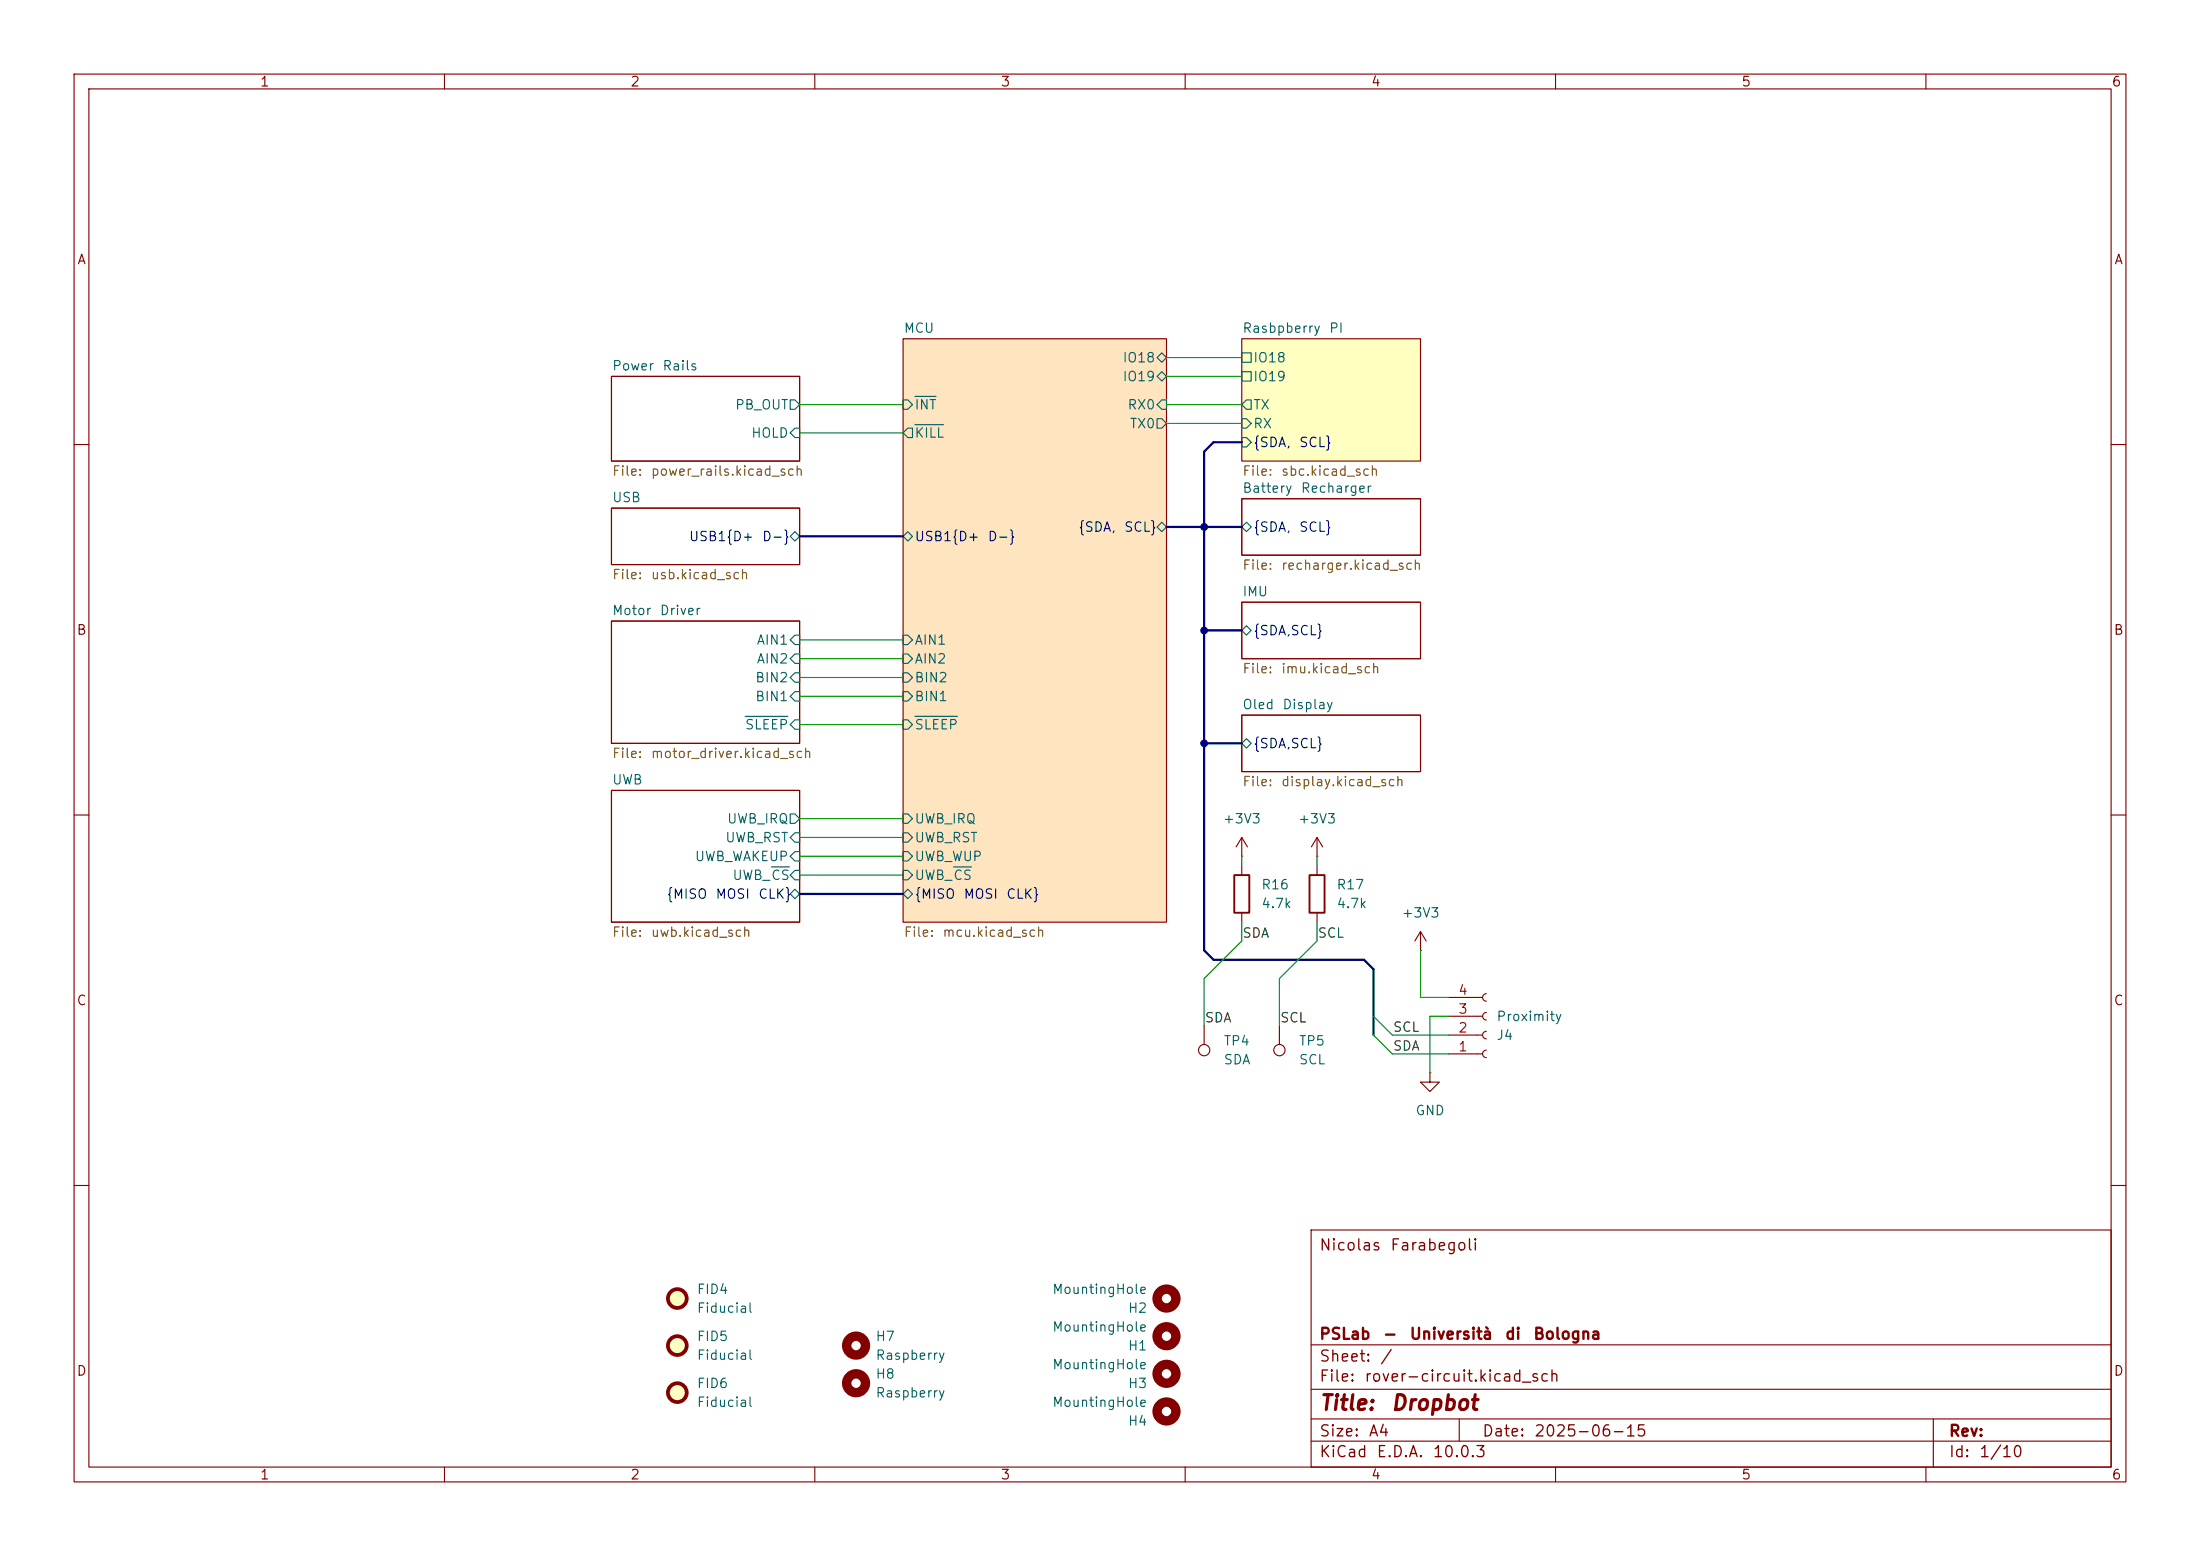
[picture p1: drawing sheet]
<svg xmlns="http://www.w3.org/2000/svg" width="297mm" height="210mm" viewBox="0 0 297 210" stroke-linecap="round" stroke-linejoin="round" font-family="sans-serif">
<g fill="none" stroke="#840000" stroke-width=".15">
<path d="M10 10h277v190h-277zM12 12h273v186h-273zM60 10v2M110 10v2M160 10v2M210 10v2M260 10v2M82.5 50.8h25.4v11.4h-25.4zM121.9 45.7h35.6v78.8h-35.6zM167.6 45.7h24.2v16.5h-24.2zM10 60h2M82.5 68.6h25.4v7.6h-25.4z"/>
<path d="M167.6 67.3h24.2v7.6h-24.2zM285 60h2M82.5 83.8h25.4v16.5h-25.4zM167.6 81.3h24.2v7.6h-24.2zM167.6 96.5h24.2v7.6h-24.2zM10 110h2M82.5 106.7h25.4v17.8h-25.4zM167.6 115.6h.1M167.6 113v2.6M167.6 116.8v1.3M167.6 113l-.7 1.3M167.6 113l.8 1.3"/>
<path d="M177.8 115.6h.1M177.8 113l-.8 1.3M177.8 113l.8 1.3M177.8 113v2.6M177.8 116.8v1.3M285 110h2M162.6 138.4v2.6M167.6 123.2v1.3M172.7 138.4v2.6M177.8 123.2v1.3M191.8 128.3h.1M191.8 125.7l-.8 1.3"/>
<path d="M191.8 125.7l.7 1.3M191.8 125.7v2.6M195.6 139.7h4.6M195.6 137.2h4.6M195.6 134.6h4.6M200.7 139.2a.51 .51 0 0 0-.5 .5 .51 .51 0 0 0 .5 .5M200.7 136.7a.51 .51 0 0 0-.5 .5 .51 .51 0 0 0 .5 .5M200.7 134.1a.51 .51 0 0 0-.5 .5 .51 .51 0 0 0 .5 .5M193 144.8v1.3h1.3l-1.3 1.2-1.2-1.2h1.2M193 144.8h.1M195.6 142.2h4.6M200.7 141.7a.51 .51 0 0 0-.5 .5 .51 .51 0 0 0 .5 .5"/>
<path d="M10 160h2M177 166h108v32h-108zM285 160h2M60 198v2M110 198v2M160 198v2M177 194.5h108M177 191.5h108M177 187.5h108M177 181.5h108M197 191.5v3M210 198v2"/>
<path d="M260 198v2M261 191.5v6.5"/>
<circle cx="162.6" cy="141.7" r=".76"/>
<circle cx="172.7" cy="141.7" r=".76"/>
</g>
<g fill="#ffffc2" stroke="#ffffc2" stroke-width=".14">
<path d="M167.6 45.7h24.2v16.5h-24.2z"/>
<circle cx="91.4" cy="175.3" r="1.27"/>
<circle cx="91.4" cy="181.6" r="1.27"/>
<circle cx="91.4" cy="188" r="1.27"/>
</g>
<path d="M121.9 45.7h35.6v78.8h-35.6z" fill="#ffe5bf" stroke="#ffe5bf" stroke-width=".14"/>
<g fill="none" stroke="#006464" stroke-width=".15">
<path d="M106.7 54h.6l.6 .6-.6 .6h-.6zM107.3 57.8h.6v1.3h-.6l-.6-.7zM121.9 54h.7l.6 .6-.6 .6h-.7zM122.6 57.8h.6v1.3h-.6l-.7-.7zM123.5 53.5h2.9M123.5 57.3h3.9M156.2 56.5h.6l.7 .7-.7 .6h-.6zM156.2 48.3l.6-.7 .7 .7-.7 .6zM156.2 50.8l.6-.6 .7 .6-.7 .6zM156.8 54h.7v1.2h-.7l-.6-.6zM167.6 56.5h.7l.6 .7-.6 .6h-.7zM167.6 59.1h.7l.6 .6-.6 .6h-.7z"/>
<path d="M167.6 47.6h1.3v1.3h-1.3zM167.6 50.2h1.3v1.2h-1.3zM168.3 54h.6v1.2h-.6l-.7-.6zM107.3 71.8l.6 .6-.6 .6-.6-.6zM122.6 71.8l.6 .6-.6 .6-.7-.6zM156.2 71.1l.6-.6 .7 .6-.7 .7zM167.6 71.1l.7-.6 .6 .6-.6 .7zM100.6 96.7h5.8M107.3 97.2h.6v1.2h-.6l-.6-.6zM107.3 85.7h.6v1.3h-.6l-.6-.6zM107.3 88.3h.6v1.2h-.6l-.6-.6zM107.3 90.8h.6v1.3h-.6l-.6-.7z"/>
<path d="M107.3 93.3h.6v1.3h-.6l-.6-.6zM121.9 85.7h.7l.6 .7-.6 .6h-.7zM121.9 88.3h.7l.6 .6-.6 .6h-.7zM121.9 93.3h.7l.6 .7-.6 .6h-.7zM121.9 90.8h.7l.6 .6-.6 .7h-.7zM121.9 97.2h.7l.6 .6-.6 .6h-.7zM123.5 96.7h5.8M167.6 85.1l.7-.6 .6 .6-.6 .6zM104.1 117h2.5M106.7 109.9h.6l.6 .6-.6 .6h-.6zM107.3 112.4h.6v1.3h-.6l-.6-.7zM107.3 114.9h.6v1.3h-.6l-.6-.6z"/>
<path d="M107.3 117.5h.6v1.2h-.6l-.6-.6zM121.9 112.4h.7l.6 .6-.6 .7h-.7zM121.9 114.9h.7l.6 .7-.6 .6h-.7zM121.9 109.9h.7l.6 .6-.6 .6h-.7zM121.9 117.5h.7l.6 .6-.6 .6h-.7zM128.7 117h2.5M167.6 100.3l.7-.6 .6 .6-.6 .7zM106.7 120.7l.6-.7 .6 .7-.6 .6zM121.9 120.7l.7-.7 .6 .7-.6 .6z"/>
</g>
<path d="M166.6 118.1h2.1v5.1h-2.1zM176.8 118.1h2v5.1h-2z" fill="none" stroke="#840000" stroke-width=".25"/>
<g fill="none" stroke="#840000" stroke-width="1.3">
<circle cx="157.5" cy="175.3" r="1.27"/>
<circle cx="115.6" cy="186.7" r="1.27"/>
<circle cx="115.6" cy="181.6" r="1.27"/>
<circle cx="157.5" cy="185.4" r="1.27"/>
<circle cx="157.5" cy="190.5" r="1.27"/>
<circle cx="157.5" cy="180.3" r="1.27"/>
</g>
<g fill="none" stroke="#840000" stroke-width=".51">
<circle cx="91.4" cy="175.3" r="1.27"/>
<circle cx="91.4" cy="188" r="1.27"/>
<circle cx="91.4" cy="181.6" r="1.27"/>
</g>
<path d="M167.6 59.7h-3.8l-1.2 1.3v67.3l1.2 1.2h20.3l1.3 1.3v8.9M107.9 72.4h14M157.5 71.1h10.1M162.6 85.1h5M162.6 100.3h5M107.9 120.7h14" fill="none" stroke="#000084" stroke-width=".3"/>
<g fill="none" stroke="#009600" stroke-width=".15">
<path d="M107.9 54.6h14M107.9 58.4h14M157.5 57.2h10.1M157.5 50.8h10.1M157.5 48.3h10.1M157.5 54.6h10.1M107.9 86.4h14M107.9 94h14M107.9 91.4h14M107.9 88.9h14M107.9 97.8h14M107.9 118.1h14"/>
<path d="M107.9 110.5h14M107.9 115.6h14M107.9 113h14M167.6 115.6v1.2M177.8 115.6v1.2M167.6 124.5v2.5l-5 5.1v6.3M177.8 124.5v2.5l-5.1 5.1v6.3M185.4 139.7l2.6 2.5h7.6M185.4 137.2l2.6 2.5h7.6M191.8 128.3v6.3h3.8M195.6 137.2h-2.6v7.6"/>
</g>
<g fill="#000084" stroke="#000084" stroke-width=".14">
<circle cx="162.6" cy="71.1" r=".46"/>
<circle cx="162.6" cy="85.1" r=".46"/>
<circle cx="162.6" cy="100.3" r=".46"/>
</g>
<g font-size="2" fill="#840000">
<text x="178" y="190.8">Title:</text>
<text x="187.7" y="190.8">Dropbot</text>
</g>
<g font-size="1.5" fill="#840000">
<text x="178" y="169.2">Nicolas</text>
<text x="187.6" y="169.2">Farabegoli</text>
<text x="178" y="184.2">Sheet:</text>
<text x="178" y="181.2">PSLab</text>
<text x="186.2" y="184.2">/</text>
<text x="186.6" y="181.2">-</text>
<text x="190.2" y="181.2">Università</text>
<text x="203.1" y="181.2">di</text>
<text x="206.9" y="181.2">Bologna</text>
<text x="178" y="186.9">File:</text>
<text x="184.1" y="186.9">rover-circuit.kicad_sch</text>
<text x="178" y="197.1">KiCad</text>
<text x="178" y="194.3">Size:</text>
<text x="184.7" y="194.3">A4</text>
<text x="185.7" y="197.1">E.D.A.</text>
<text x="193.3" y="197.1">10.0.3</text>
<text x="200" y="194.3">Date:</text>
<text x="207" y="194.3">2025-06-15</text>
<text x="263" y="194.3">Rev:</text>
<text x="263" y="197.1">Id:</text>
<text x="267.1" y="197.1">1/10</text>
</g>
<g font-size="1.3" fill="#840000">
<text x="35" y="12">1</text>
<text x="85" y="12">2</text>
<text x="135" y="12">3</text>
<text x="185" y="12">4</text>
<text x="235" y="12">5</text>
<text x="285" y="12">6</text>
<text x="10.3" y="36">A</text>
<text x="285.3" y="36">A</text>
<text x="10.3" y="86">B</text>
<text x="285.3" y="86">B</text>
<text x="10.3" y="136">C</text>
<text x="285.3" y="136">C</text>
<text x="10.3" y="186">D</text>
<text x="285.3" y="186">D</text>
<text x="35" y="200">1</text>
<text x="85" y="200">2</text>
<text x="135" y="200">3</text>
<text x="185" y="200">4</text>
<text x="235" y="200">5</text>
<text x="285" y="200">6</text>
</g>
<g font-size="1.3" fill="#006464">
<text x="121.9" y="45.2">MCU</text>
<text x="167.6" y="45.2">Rasbpberry</text>
<text x="179.3" y="45.2">PI</text>
<text x="82.5" y="50.3">Power</text>
<text x="89.3" y="50.3">Rails</text>
<text x="151.5" y="49.2">IO18</text>
<text x="151.5" y="51.8">IO19</text>
<text x="169.1" y="49.2">IO18</text>
<text x="169.1" y="51.8">IO19</text>
<text x="99.2" y="55.6">PB_OUT</text>
<text x="101.3" y="59.4">HOLD</text>
<text x="123.4" y="55.6">INT</text>
<text x="123.4" y="59.4">KILL</text>
<text x="152.1" y="55.6">RX0</text>
<text x="152.4" y="58.1">TX0</text>
<text x="169.1" y="58.1">RX</text>
<text x="169.1" y="55.6">TX</text>
<text x="82.5" y="68.1">USB</text>
<text x="167.6" y="66.8">Battery</text>
<text x="175.5" y="66.8">Recharger</text>
<text x="82.5" y="83.3">Motor</text>
<text x="89" y="83.3">Driver</text>
<text x="167.6" y="80.8">IMU</text>
<text x="102.1" y="87.3">AIN1</text>
<text x="102.1" y="89.9">AIN2</text>
<text x="123.4" y="87.3">AIN1</text>
<text x="123.4" y="89.9">AIN2</text>
<text x="101.9" y="92.4">BIN2</text>
<text x="101.9" y="95">BIN1</text>
<text x="123.4" y="95">BIN1</text>
<text x="123.4" y="92.4">BIN2</text>
<text x="100.5" y="98.8">SLEEP</text>
<text x="123.4" y="98.8">SLEEP</text>
<text x="167.6" y="96">Oled</text>
<text x="173" y="96">Display</text>
<text x="82.5" y="106.2">UWB</text>
<text x="98.1" y="111.5">UWB_IRQ</text>
<text x="123.4" y="111.5">UWB_IRQ</text>
<text x="165" y="111.5">+3V3</text>
<text x="175.2" y="111.5">+3V3</text>
<text x="93.7" y="116.5">UWB_WAKEUP</text>
<text x="97.8" y="114">UWB_RST</text>
<text x="98.8" y="119.1">UWB_CS</text>
<text x="123.4" y="114">UWB_RST</text>
<text x="123.4" y="116.5">UWB_WUP</text>
<text x="123.4" y="119.1">UWB_CS</text>
<text x="170.2" y="122.9">4.7k</text>
<text x="170.2" y="120.4">R16</text>
<text x="180.3" y="122.9">4.7k</text>
<text x="180.3" y="120.4">R17</text>
<text x="189.1" y="124.2">+3V3</text>
<text x="165.1" y="141.4">TP4</text>
<text x="165.1" y="144">SDA</text>
<text x="175.3" y="141.4">TP5</text>
<text x="175.3" y="144">SCL</text>
<text x="201.9" y="140.7">J4</text>
<text x="201.9" y="138.1">Proximity</text>
<text x="191" y="150.8">GND</text>
<text x="94" y="175">FID4</text>
<text x="94" y="177.5">Fiducial</text>
<text x="142" y="175">MountingHole</text>
<text x="152.2" y="177.5">H2</text>
<text x="94" y="181.3">FID5</text>
<text x="94" y="183.9">Fiducial</text>
<text x="118.1" y="183.9">Raspberry</text>
<text x="118.1" y="181.3">H7</text>
<text x="142" y="180">MountingHole</text>
<text x="142" y="185.1">MountingHole</text>
<text x="152.2" y="182.6">H1</text>
<text x="94" y="187.7">FID6</text>
<text x="94" y="190.2">Fiducial</text>
<text x="118.1" y="188.9">Raspberry</text>
<text x="118.1" y="186.4">H8</text>
<text x="142" y="190.2">MountingHole</text>
<text x="152.2" y="187.7">H3</text>
<text x="152.2" y="192.7">H4</text>
</g>
<g font-size="1.3" fill="#725600">
<text x="82.5" y="64.5">File:</text>
<text x="87.8" y="64.5">power_rails.kicad_sch</text>
<text x="167.6" y="64.5">File:</text>
<text x="172.9" y="64.5">sbc.kicad_sch</text>
<text x="167.6" y="77.2">File:</text>
<text x="172.9" y="77.2">recharger.kicad_sch</text>
<text x="82.5" y="78.5">File:</text>
<text x="87.8" y="78.5">usb.kicad_sch</text>
<text x="167.6" y="91.2">File:</text>
<text x="172.9" y="91.2">imu.kicad_sch</text>
<text x="82.5" y="102.6">File:</text>
<text x="87.8" y="102.6">motor_driver.kicad_sch</text>
<text x="167.6" y="106.4">File:</text>
<text x="172.9" y="106.4">display.kicad_sch</text>
<text x="82.5" y="126.8">File:</text>
<text x="87.8" y="126.8">uwb.kicad_sch</text>
<text x="121.9" y="126.8">File:</text>
<text x="127.1" y="126.8">mcu.kicad_sch</text>
</g>
<g font-size="1.3" fill="#000084">
<text x="169.1" y="60.7">{SDA,</text>
<text x="175.3" y="60.7">SCL}</text>
<text x="92.9" y="73.4">USB1{D+</text>
<text x="102.8" y="73.4">D-}</text>
<text x="123.4" y="73.4">USB1{D+</text>
<text x="133.3" y="73.4">D-}</text>
<text x="145.5" y="72.1">{SDA,</text>
<text x="151.7" y="72.1">SCL}</text>
<text x="169.1" y="72.1">{SDA,</text>
<text x="175.3" y="72.1">SCL}</text>
<text x="169.1" y="86.1">{SDA,SCL}</text>
<text x="169.1" y="101.3">{SDA,SCL}</text>
<text x="89.9" y="121.6">{MISO</text>
<text x="96.5" y="121.6">MOSI</text>
<text x="102.3" y="121.6">CLK}</text>
<text x="123.4" y="121.6">{MISO</text>
<text x="130" y="121.6">MOSI</text>
<text x="135.8" y="121.6">CLK}</text>
</g>
<g font-size="1.3" fill="#0f0f0f">
<text x="167.6" y="126.9">SDA</text>
<text x="177.8" y="126.9">SCL</text>
<text x="162.6" y="138.3">SDA</text>
<text x="172.7" y="138.3">SCL</text>
<text x="188" y="142.1">SDA</text>
<text x="188" y="139.6">SCL</text>
</g>
<g font-size="1.3" fill="#a90000">
<text x="196.8" y="137.1">3</text>
<text x="196.8" y="134.6">4</text>
<text x="196.8" y="142.2">1</text>
<text x="196.8" y="139.7">2</text>
</g>
</svg>
